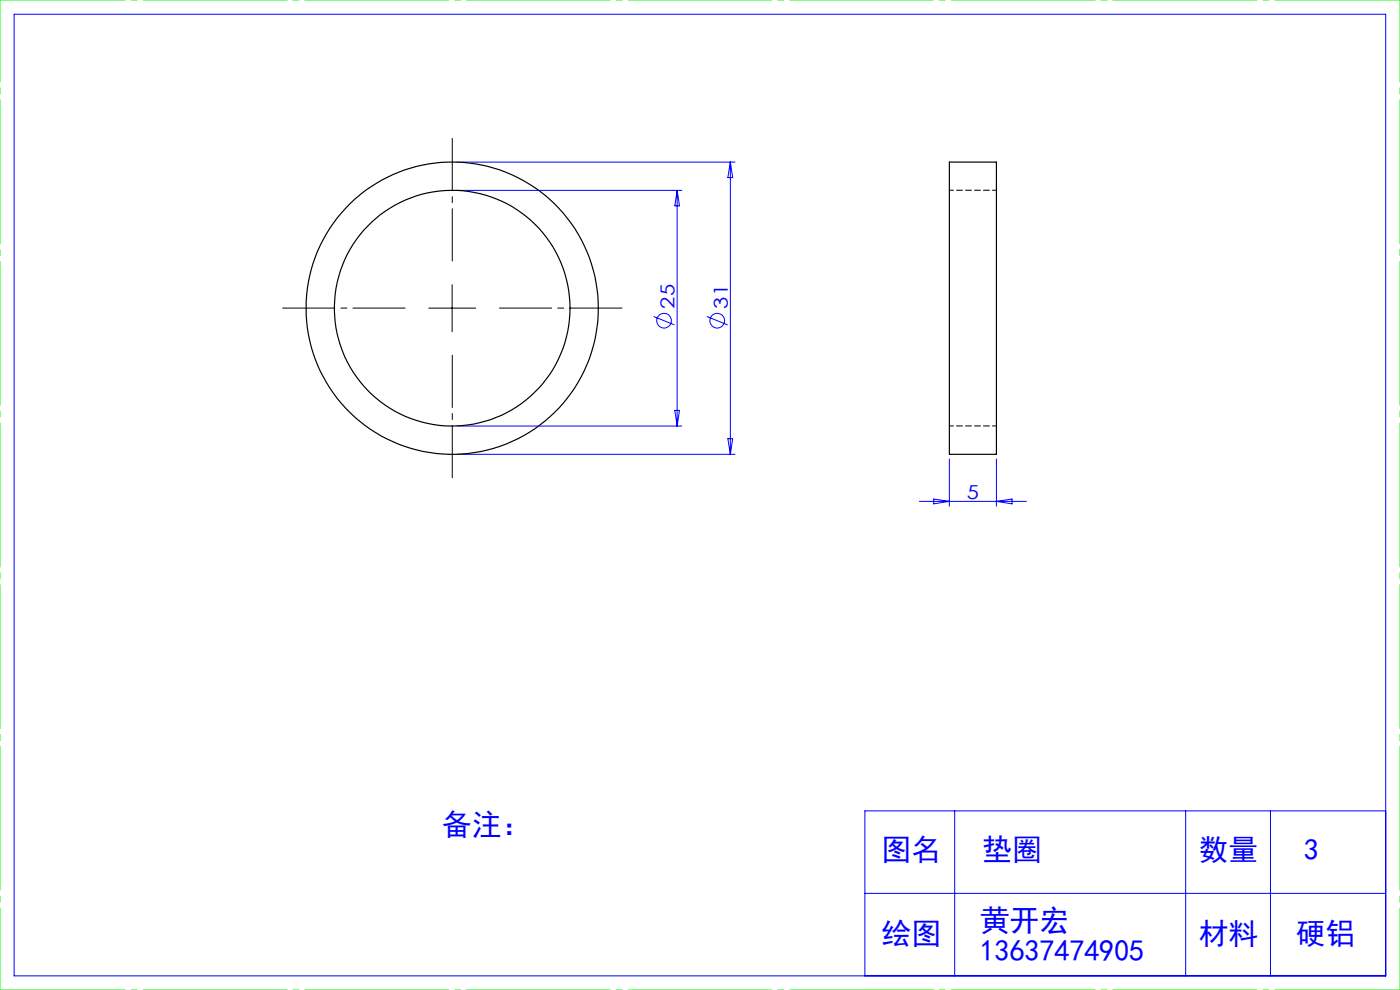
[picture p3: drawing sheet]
<svg xmlns="http://www.w3.org/2000/svg" width="297mm" height="210mm" viewBox="0 0 297 210" stroke-linecap="round" stroke-linejoin="round" font-family="sans-serif">
<g fill="none" stroke="#00f" stroke-width=".21">
<path d="M3 3h291v204h-291zM96.9 34.4h59M154.9 34.4v62M154.9 34.4l.5 3.3h-1zM96.9 40.4h47.7M143.7 40.4v50M143.7 40.4l.4 3.3h-.9zM138.6 67.1l4.5 1.8M149.9 67.1l4.5 1.8M96.9 90.4h47.7M96.9 96.4h59M143.2 87.1h.9l-.4 3.3z"/>
<path d="M154.4 93.1h1l-.5 3.3zM201.4 97.4v10M211.4 97.4v10M195.1 106.4h22.6M198.1 105.9l3.3 .5-3.3 .5zM211.4 106.4l3.3-.5v1zM202.5 172v35M251.5 172v35M269.5 172v35M294 172h-110.5v35M183.5 189.5h110.5"/>
<circle cx="140.9" cy="68" r="1.56"/>
<circle cx="152.1" cy="68" r="1.55"/>
</g>
<path d="M95.9 55.4v-26M85.9 65.4h-26M95.9 75.4v26M105.9 65.4h26" fill="none" stroke="#000" stroke-width=".21" stroke-dasharray="30.5 1.3 1.3 1.3" stroke-dashoffset="19.4"/>
<path d="M90.9 65.4h10M95.9 60.4v10" fill="none" stroke="#000" stroke-width=".21"/>
<path d="M0 0h297M0 210h297" fill="none" stroke="#0f0" stroke-width=".21" stroke-dasharray="30.5 1.3 1.3 1.3" stroke-dashoffset="3.9"/>
<path d="M0 210v-210M297 210v-210" fill="none" stroke="#0f0" stroke-width=".21" stroke-dasharray="30.5 1.3 1.3 1.3" stroke-dashoffset="13.1"/>
<g fill="none" stroke="#000" stroke-width=".25">
<path d="M201.4 34.4h10v62h-10z"/>
<circle cx="95.9" cy="65.4" r="31"/>
<circle cx="95.9" cy="65.4" r="25"/>
</g>
<path d="M211.4 40.4h-10M201.4 90.4h10" fill="none" stroke="#000" stroke-width=".21" stroke-dasharray="1.3 .6" stroke-dashoffset=".4"/>
<g font-size="6.3" fill="#00f">
<text x="93.8" y="177.1">备注：</text>
<text x="187" y="182.5">图名</text>
<text x="208.4" y="182.5">垫圈</text>
<text x="254.3" y="182.5">数量</text>
<text x="276.6" y="182.5">3</text>
<text x="207.8" y="197.5">黄开宏</text>
<text x="187" y="200.3">绘图</text>
<text x="207.8" y="203.8">13637474905</text>
<text x="254.3" y="200.3">材料</text>
<text x="274.9" y="200.3">硬铝</text>
</g>
<g font-size="4.1" fill="#00f">
<text x="143.1" y="65.5" transform="rotate(-90 143.1 65.5)">25</text>
<text x="154.4" y="65.5" transform="rotate(-90 154.4 65.5)">31</text>
<text x="205.1" y="105.8">5</text>
</g>
</svg>
